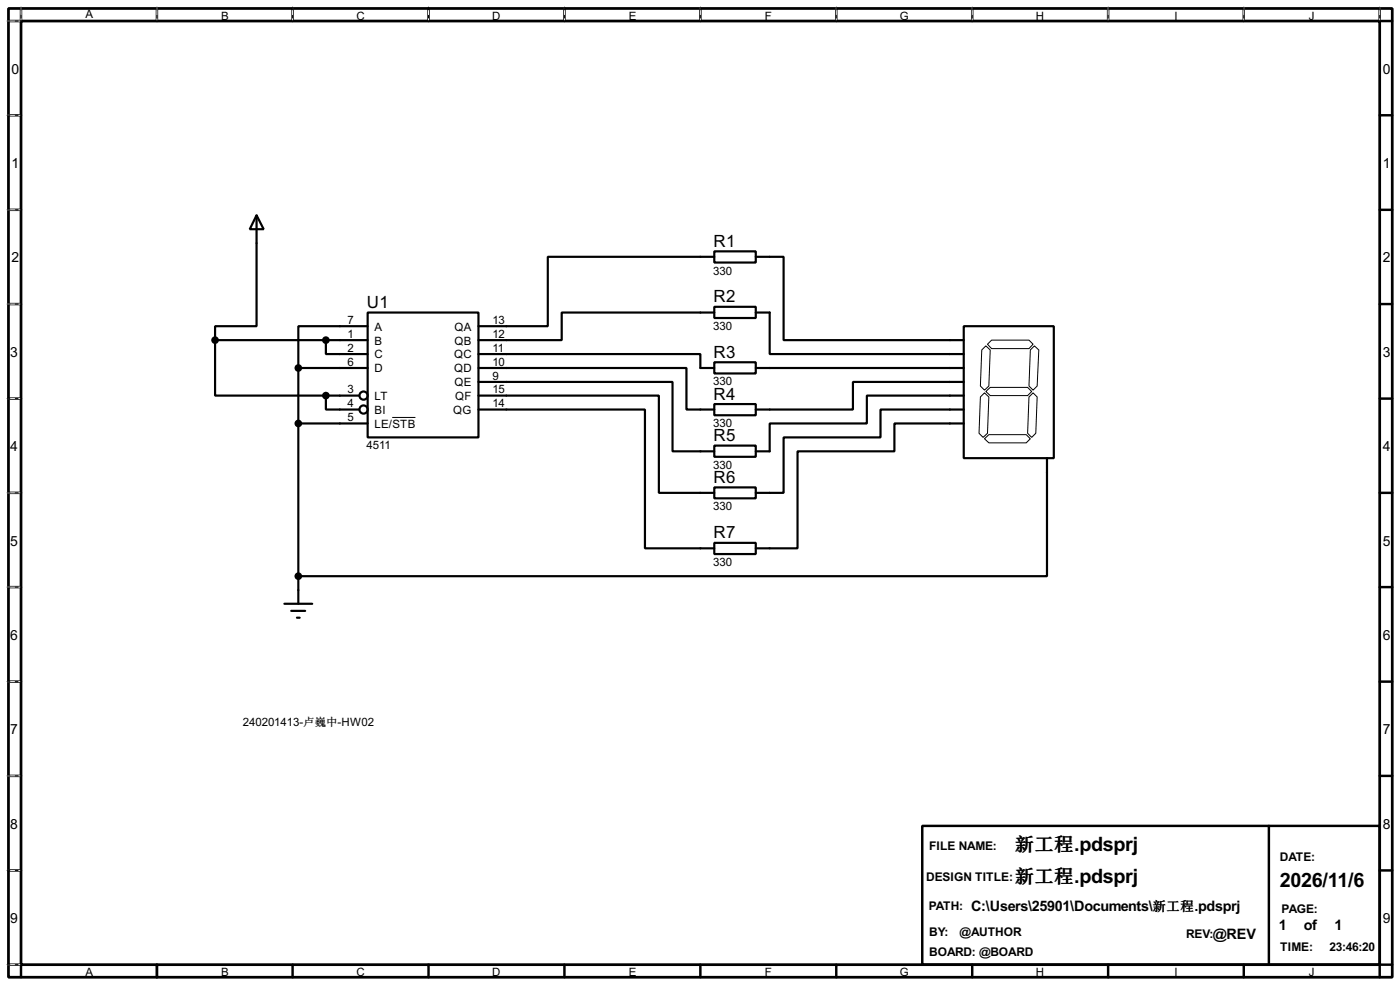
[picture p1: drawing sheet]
<svg xmlns="http://www.w3.org/2000/svg" width="256mm" height="180mm" viewBox="0 0 256 180" stroke-linecap="round" stroke-linejoin="round" font-family="sans-serif">
<path d="M1.6 1.6h253.5v177.3h-253.5zM3.9 3.9h248.9v172.7h-248.9z" fill="none" stroke="#000" stroke-width=".5"/>
<g fill="none" stroke="#000" stroke-width=".45">
<path d="M3.9 1.6v2.3h-2.3M28.8 1.6v2.3M53.6 1.6v2.3M78.5 1.6v2.3M103.4 1.6v2.3M128.3 1.6v2.3M153.2 1.6v2.3M178.1 1.6v2.3M203 1.6v2.3M227.9 1.6v2.3M252.8 1.6v2.3h2.3M1.6 21.1h2.3"/>
<path d="M1.6 38.4h2.3M252.8 21.1h2.3M252.8 38.4h2.3M1.6 55.7h2.3M252.8 55.7h2.3M1.6 73h2.3M252.8 73h2.3M1.6 90.2h2.3M252.8 90.2h2.3M1.6 107.5h2.3M252.8 107.5h2.3M1.6 124.8h2.3"/>
<path d="M252.8 124.8h2.3M1.6 142h2.3M1.6 159.3h2.3M169 151.2h83.8v25.4h-83.8zM232.5 151.2v25.4M252.8 142h2.3M252.8 159.3h2.3M1.6 176.6h2.3v2.3M28.8 176.6v2.3M53.6 176.6v2.3M78.5 176.6v2.3M103.4 176.6v2.3"/>
<path d="M128.3 176.6v2.3M153.2 176.6v2.3M178.1 176.6v2.3M203 176.6v2.3M227.9 176.6v2.3M255.1 176.6h-2.3v2.3"/>
</g>
<g fill="none" stroke="#fff" stroke-width=".18">
<path d="M1.3 3.9h2.3M3.9 1.3v2.3M28.8 1.3v2.3M53.6 1.3v2.3M78.5 1.3v2.3M103.4 1.3v2.3M128.3 1.3v2.3M153.2 1.3v2.3M178.1 1.3v2.3M203 1.3v2.3M227.9 1.3v2.3M252.8 1.3v2.3"/>
<path d="M1.3 21.1h2.3M1.3 38.4h2.3M1.3 55.7h2.3M1.3 73h2.3M1.3 90.2h2.3M1.3 107.5h2.3M1.3 124.8h2.3M1.3 142h2.3M1.3 159.3h2.3M1.3 176.6h2.3"/>
</g>
<g fill="none" stroke="#000" stroke-width=".18" stroke-dasharray=".5 1">
<path d="M1.3 3.9h2.3M3.9 1.3v2.3M28.8 1.3v2.3M53.6 1.3v2.3M78.5 1.3v2.3M103.4 1.3v2.3M128.3 1.3v2.3M153.2 1.3v2.3M178.1 1.3v2.3M203 1.3v2.3M227.9 1.3v2.3M252.8 1.3v2.3"/>
<path d="M1.3 21.1h2.3M1.3 38.4h2.3M1.3 55.7h2.3M1.3 73h2.3M1.3 90.2h2.3M1.3 107.5h2.3M1.3 124.8h2.3M1.3 142h2.3M1.3 159.3h2.3M1.3 176.6h2.3"/>
</g>
<g fill="none" stroke="#000" stroke-width=".4">
<path d="M47 39.4l1.3 2.6h-2.5zM47 39.4v20.3h-7.6v2.6M67.4 57.2h20.3v22.9h-20.3zM67.4 59.7h-12.7v7.7M130.9 46h7.6v2.1h-7.6zM130.9 56.2h7.6v2h-7.6zM130.9 47h-30.5v12.7h-12.7M130.9 57.2h-28v5.1h-15.2M138.5 47h5.1v15.3h33M138.5 57.2h2.5v7.6h35.6M176.6 59.7h16.5v24.2h-16.5zM39.4 62.3v10.1h20.3"/>
<path d="M39.4 62.3h28M54.7 67.4h12.7M54.7 67.4v43.1M54.7 77.5h12.7M59.7 62.3v2.5h7.7M59.7 72.4v2.6h6.1M59.7 72.4h6.1M87.7 64.8h40.6v2.6h2.6M87.7 67.4h38.1v7.6h5.1M87.7 69.9h35.5v12.7h7.7M87.7 72.4h33v17.8h10.2M87.7 75h30.5v25.4h12.7"/>
<path d="M130.9 66.3h7.6v2.1h-7.6zM130.9 74h7.6v2h-7.6zM138.5 67.4h38.1M176.6 69.9h-20.3v5.1h-17.8M176.6 72.4h-17.8v5.1h-17.8v5.1h-2.5M176.6 75h-15.3v5.1h-17.7v10.1h-5.1M176.6 77.5h-12.7v5.1h-17.8v17.8h-7.6M130.9 81.6h7.6v2h-7.6zM130.9 89.2h7.6v2h-7.6zM130.9 99.4h7.6v2h-7.6zM191.8 83.9v21.6h-137.1M52.1 110.5h5.1"/>
<path d="M53.4 111.8h2.5M54.4 113.1h.5"/>
<circle cx="66.6" cy="72.4" r=".75"/>
<circle cx="66.6" cy="75" r=".75"/>
</g>
<path d="M71.9 76.4h4.2M179.6 72.7l.8-.8 .8 .8-.3 6.6-.8 .8-.7-.8zM180.6 71.7l.8-.8h6.9l.7 .8-.7 .7h-6.9zM180.6 63.3l.8 .8-.2 6.6-.8 .7-.8-.7 .3-6.6zM180.9 63l.8-.7h6.8l.8 .7-.8 .8h-6.8zM189.3 71.9l.7 .8-.2 6.6-.8 .8-.7-.8 .2-6.6zM189.5 63.3l.8 .8-.3 6.6-.7 .7-.8-.7 .3-6.6zM180.4 80.3l.8-.7h6.8l.8 .7-.8 .8h-6.8z" fill="none" stroke="#000" stroke-width=".18"/>
<g fill="#000" stroke="#000" stroke-width=".4">
<circle cx="39.4" cy="62.3" r=".5"/>
<circle cx="54.6" cy="67.4" r=".5"/>
<circle cx="54.6" cy="77.5" r=".5"/>
<circle cx="59.7" cy="72.4" r=".5"/>
<circle cx="59.7" cy="62.3" r=".5"/>
<circle cx="54.6" cy="105.5" r=".5"/>
</g>
<g font-size="4.1">
<text x="196.8" y="155.8">.pdsprj</text>
<text x="196.8" y="161.7">.pdsprj</text>
<text x="234.5" y="162.4">2026/11/6</text>
</g>
<g font-size="3.6">
<text x="186" y="155.8">新工程</text>
<text x="186" y="161.7">新工程</text>
</g>
<g font-size="3.5">
<text x="130.7" y="45.2">R1</text>
<text x="67.2" y="56.4">U1</text>
<text x="130.7" y="55.4">R2</text>
<text x="130.7" y="65.5">R3</text>
<text x="130.7" y="73.2">R4</text>
<text x="130.7" y="80.8">R5</text>
<text x="130.7" y="88.4">R6</text>
<text x="130.7" y="98.6">R7</text>
</g>
<g font-size="3">
<text x="177.9" y="166.7">C:\Users\25901\Documents\</text>
<text x="218.8" y="166.7">.pdsprj</text>
<text x="222.2" y="171.8">@REV</text>
<text x="234.3" y="170.3">1</text>
<text x="238.9" y="170.3">of</text>
<text x="244.5" y="170.3">1</text>
</g>
<g font-size="2.9">
<text x="2.1" y="13.5">0</text>
<text x="253.4" y="13.5">0</text>
<text x="2.1" y="30.7">1</text>
<text x="253.4" y="30.7">1</text>
<text x="2.1" y="48">2</text>
<text x="253.4" y="48">2</text>
<text x="1.9" y="65.3">3</text>
<text x="253.4" y="65.3">3</text>
<text x="1.9" y="82.5">4</text>
<text x="253.4" y="82.5">4</text>
<text x="1.9" y="99.9">5</text>
<text x="253.4" y="99.9">5</text>
<text x="1.9" y="117.1">6</text>
<text x="253.4" y="117.1">6</text>
<text x="1.9" y="134.4">7</text>
<text x="253.4" y="134.4">7</text>
<text x="1.9" y="151.7">8</text>
<text x="253.4" y="151.7">8</text>
<text x="1.9" y="168.9">9</text>
<text x="253.4" y="168.9">9</text>
</g>
<g font-size="2.5">
<text x="170.2" y="155.6">FILE NAME:</text>
<text x="169.7" y="161.2">DESIGN TITLE:</text>
<text x="234.5" y="157.7">DATE:</text>
<text x="170.1" y="166.5">PATH:</text>
<text x="211.2" y="166.7">新工程</text>
<text x="234.8" y="167.1">PAGE:</text>
<text x="170.2" y="171.4">BY:</text>
<text x="175.8" y="171.4">@AUTHOR</text>
<text x="217.3" y="171.6">REV:</text>
<text x="170.2" y="175">BOARD: @BOARD</text>
<text x="234.5" y="174.1">TIME:</text>
<text x="243.6" y="174.1">23:46:20</text>
</g>
<g font-size="2.4">
<text x="15.6" y="3.4">A</text>
<text x="40.5" y="3.6">B</text>
<text x="65.3" y="3.6">C</text>
<text x="90.2" y="3.6">D</text>
<text x="115.2" y="3.6">E</text>
<text x="140.1" y="3.6">F</text>
<text x="164.8" y="3.6">G</text>
<text x="189.8" y="3.6">H</text>
<text x="215.1" y="3.6">I</text>
<text x="239.8" y="3.6">J</text>
<text x="130.7" y="50.3">330</text>
<text x="63.7" y="59.3">7</text>
<text x="90.2" y="59.3">13</text>
<text x="63.7" y="61.9">1</text>
<text x="63.7" y="64.4">2</text>
<text x="68.6" y="60.5">A</text>
<text x="68.6" y="63.1">B</text>
<text x="68.6" y="65.6">C</text>
<text x="83.2" y="65.6">QC</text>
<text x="83.3" y="60.5">QA</text>
<text x="83.3" y="63.1">QB</text>
<text x="90.2" y="61.9">12</text>
<text x="90.2" y="64.4">11</text>
<text x="130.7" y="60.4">330</text>
<text x="63.7" y="67">6</text>
<text x="63.7" y="72">3</text>
<text x="68.6" y="68.1">D</text>
<text x="83.2" y="68.1">QD</text>
<text x="83.3" y="70.7">QE</text>
<text x="90.2" y="67">10</text>
<text x="90.2" y="69.5">9</text>
<text x="90.2" y="72">15</text>
<text x="130.7" y="70.6">330</text>
<text x="63.7" y="74.6">4</text>
<text x="63.7" y="77.1">5</text>
<text x="68.6" y="73.2">LT</text>
<text x="68.6" y="75.8">BI</text>
<text x="83" y="75.8">QG</text>
<text x="83.4" y="73.2">QF</text>
<text x="90.2" y="74.6">14</text>
<text x="67.2" y="82.2">4511</text>
<text x="68.6" y="78.3">LE/STB</text>
<text x="130.7" y="78.2">330</text>
<text x="130.7" y="85.8">330</text>
<text x="130.7" y="93.4">330</text>
<text x="130.7" y="103.6">330</text>
<text x="44.5" y="132.9">240201413-卢巍中-HW02</text>
<text x="15.6" y="178.7">A</text>
<text x="40.5" y="178.7">B</text>
<text x="65.3" y="178.7">C</text>
<text x="90.2" y="178.7">D</text>
<text x="115.2" y="178.7">E</text>
<text x="140.1" y="178.7">F</text>
<text x="164.8" y="178.7">G</text>
<text x="189.8" y="178.7">H</text>
<text x="215.1" y="178.7">I</text>
<text x="239.8" y="178.7">J</text>
</g>
</svg>
